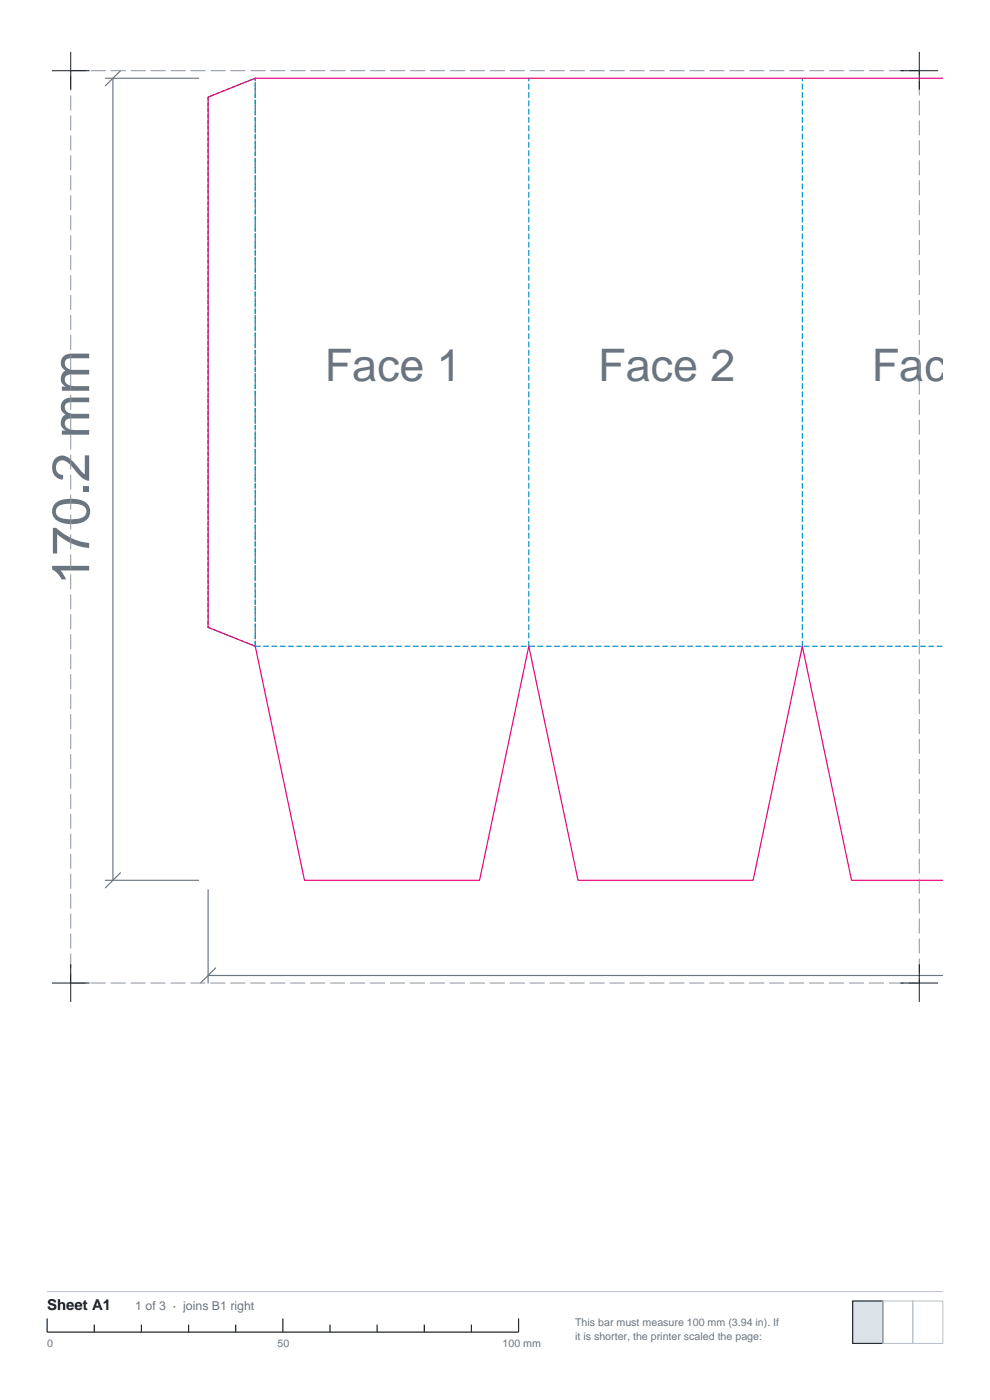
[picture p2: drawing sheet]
<svg xmlns="http://www.w3.org/2000/svg" width="210mm" height="297mm" viewBox="0 0 210 297" stroke-linecap="round" stroke-linejoin="round" font-family="sans-serif">
<path d="M22.4 16.6h19.7M24 16.6v170.2M25.6 15l-3.2 3.2M22.4 186.8h19.7M25.6 185.2l-3.2 3.2M44.1 188.8v19.7M44.1 206.9h155.9M45.7 205.3l-3.2 3.2" fill="none" stroke="#6b7580" stroke-width=".25"/>
<path d="M44.1 20.6l10-4v120.5l-10-4z" fill="none" stroke="#00a359" stroke-width=".25" stroke-dasharray=".7 .5"/>
<path d="M54.1 137.1v-120.5M54.1 137.1h145.9M112.2 137.1v-120.5M170.2 137.1v-120.5" fill="none" stroke="#008fd4" stroke-width=".25" stroke-dasharray="1.1 .7"/>
<path d="M200 16.6h-145.9l-10 4v112.5l10 4 10.5 49.7h37.1l10.5-49.7 10.4 49.7h37.1l10.5-49.7 10.4 49.7h19.4" fill="none" stroke="#e6007d" stroke-width=".25"/>
<path d="M15 15h180v193.5h-180z" fill="none" stroke="#8c949e" stroke-width=".21" stroke-dasharray="3.2 1.1" stroke-linecap="butt"/>
<path d="M11 15h8M15 11v8M191 15h8M195 11v8M11 208.5h8M15 204.5v8M191 208.5h8M195 204.5v8" fill="none" stroke="#12171c" stroke-width=".21"/>
<path d="M10 274h190" fill="none" stroke="#b8bfc7" stroke-width=".21"/>
<path d="M10 279.7v2.9h100v-2.9M60 279.7v2.9M20 281v1.6M30 281v1.6M40 281v1.6M50 281v1.6M70 281v1.6M80 281v1.6M90 281v1.6M100 281v1.6" fill="none" stroke="#12171c" stroke-width=".25"/>
<path d="M180.9 276h6.3v9h-6.3z" fill="#dbe3e8" stroke="#12171c" stroke-width=".25"/>
<path d="M187.2 276h6.4v9h-6.4zM193.6 276h6.4v9h-6.4z" fill="none" stroke="#b8bfc7" stroke-width=".21"/>
<text font-size="11.2" fill="#6b7580" x="18.9" y="124.1" transform="rotate(-90 18.9 124.1)">170.2 mm</text>
<g font-size="9.5" fill="#6b7580">
<text x="68.9" y="80.8">Face 1</text>
<text x="126.9" y="80.8">Face 2</text>
<text x="184.9" y="80.8">Face 3</text>
</g>
<text font-size="3.2" fill="#12171c" x="10" y="278">Sheet A1</text>
<text font-size="2.6" fill="#6b7580" x="28.7" y="278">1 of 3 · joins B1 right</text>
<g font-size="2.3" fill="#6b7580">
<text x="122" y="281.2">This bar must measure 100 mm (3.94 in). If</text>
<text x="10" y="285.8">0</text>
<text x="58.9" y="285.8">50</text>
<text x="106.6" y="285.8">100 mm</text>
<text x="122" y="284.3">it is shorter, the printer scaled the page:</text>
</g>
</svg>
